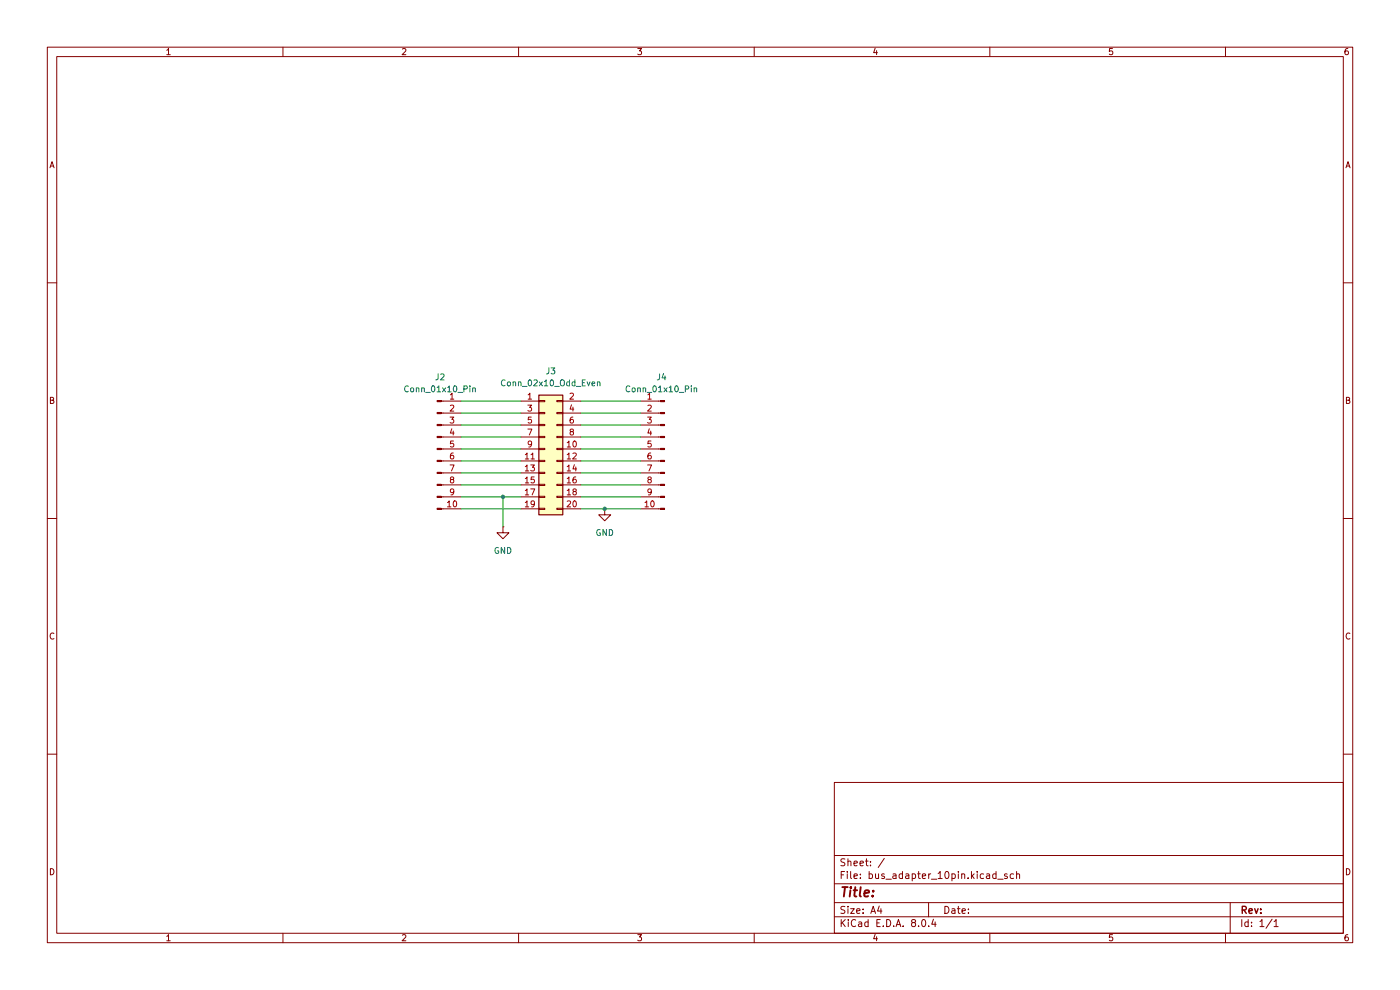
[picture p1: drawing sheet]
(kicad_sch
 (version 20231120)
 (generator "eeschema")
 (generator_version "8.0")
 (paper "A4")
 (lib_symbols
  (symbol "Connector:Conn_01x10_Pin"
   (pin_names
    (offset 1.016) hide) (exclude_from_sim no) (in_bom yes) (on_board yes)
   (property "Reference" "J" (at 0 12.7 0) (effects (font (size 1.27 1.27))))
   (property "Value" "Conn_01x10_Pin" (at 0 -15.24 0) (effects (font (size 1.27 1.27))))
   (property "Footprint" "" (at 0 0 0) (effects (font (size 1.27 1.27)) (hide yes)))
   (property "Datasheet" "~" (at 0 0 0) (effects (font (size 1.27 1.27)) (hide yes)))
   (property "Description" "Generic connector, single row, 01x10, script generated" (at 0 0 0) (effects (font (size 1.27 1.27)) (hide yes)))
   (property "ki_locked" "" (at 0 0 0) (effects (font (size 1.27 1.27))))
   (symbol "Conn_01x10_Pin_1_1"
    (polyline (pts (xy 1.27 -12.7) (xy 0.8636 -12.7)) (stroke (width 0.1524) (type default)) (fill (type none)))
    (polyline (pts (xy 1.27 -10.16) (xy 0.8636 -10.16)) (stroke (width 0.1524) (type default)) (fill (type none)))
    (polyline (pts (xy 1.27 -7.62) (xy 0.8636 -7.62)) (stroke (width 0.1524) (type default)) (fill (type none)))
    (polyline (pts (xy 1.27 -5.08) (xy 0.8636 -5.08)) (stroke (width 0.1524) (type default)) (fill (type none)))
    (polyline (pts (xy 1.27 -2.54) (xy 0.8636 -2.54)) (stroke (width 0.1524) (type default)) (fill (type none)))
    (polyline (pts (xy 1.27 0) (xy 0.8636 0)) (stroke (width 0.1524) (type default)) (fill (type none)))
    (polyline (pts (xy 1.27 2.54) (xy 0.8636 2.54)) (stroke (width 0.1524) (type default)) (fill (type none)))
    (polyline (pts (xy 1.27 5.08) (xy 0.8636 5.08)) (stroke (width 0.1524) (type default)) (fill (type none)))
    (polyline (pts (xy 1.27 7.62) (xy 0.8636 7.62)) (stroke (width 0.1524) (type default)) (fill (type none)))
    (polyline (pts (xy 1.27 10.16) (xy 0.8636 10.16)) (stroke (width 0.1524) (type default)) (fill (type none)))
    (rectangle (start 0.8636 -12.573) (end 0 -12.827) (stroke (width 0.1524) (type default)) (fill (type outline)))
    (rectangle (start 0.8636 -10.033) (end 0 -10.287) (stroke (width 0.1524) (type default)) (fill (type outline)))
    (rectangle (start 0.8636 -7.493) (end 0 -7.747) (stroke (width 0.1524) (type default)) (fill (type outline)))
    (rectangle (start 0.8636 -4.953) (end 0 -5.207) (stroke (width 0.1524) (type default)) (fill (type outline)))
    (rectangle (start 0.8636 -2.413) (end 0 -2.667) (stroke (width 0.1524) (type default)) (fill (type outline)))
    (rectangle (start 0.8636 0.127) (end 0 -0.127) (stroke (width 0.1524) (type default)) (fill (type outline)))
    (rectangle (start 0.8636 2.667) (end 0 2.413) (stroke (width 0.1524) (type default)) (fill (type outline)))
    (rectangle (start 0.8636 5.207) (end 0 4.953) (stroke (width 0.1524) (type default)) (fill (type outline)))
    (rectangle (start 0.8636 7.747) (end 0 7.493) (stroke (width 0.1524) (type default)) (fill (type outline)))
    (rectangle (start 0.8636 10.287) (end 0 10.033) (stroke (width 0.1524) (type default)) (fill (type outline)))
    (pin passive line (at 5.08 10.16 180) (length 3.81) (name "Pin_1" (effects (font (size 1.27 1.27)))) (number "1" (effects (font (size 1.27 1.27)))))
    (pin passive line (at 5.08 -12.7 180) (length 3.81) (name "Pin_10" (effects (font (size 1.27 1.27)))) (number "10" (effects (font (size 1.27 1.27)))))
    (pin passive line (at 5.08 7.62 180) (length 3.81) (name "Pin_2" (effects (font (size 1.27 1.27)))) (number "2" (effects (font (size 1.27 1.27)))))
    (pin passive line (at 5.08 5.08 180) (length 3.81) (name "Pin_3" (effects (font (size 1.27 1.27)))) (number "3" (effects (font (size 1.27 1.27)))))
    (pin passive line (at 5.08 2.54 180) (length 3.81) (name "Pin_4" (effects (font (size 1.27 1.27)))) (number "4" (effects (font (size 1.27 1.27)))))
    (pin passive line (at 5.08 0 180) (length 3.81) (name "Pin_5" (effects (font (size 1.27 1.27)))) (number "5" (effects (font (size 1.27 1.27)))))
    (pin passive line (at 5.08 -2.54 180) (length 3.81) (name "Pin_6" (effects (font (size 1.27 1.27)))) (number "6" (effects (font (size 1.27 1.27)))))
    (pin passive line (at 5.08 -5.08 180) (length 3.81) (name "Pin_7" (effects (font (size 1.27 1.27)))) (number "7" (effects (font (size 1.27 1.27)))))
    (pin passive line (at 5.08 -7.62 180) (length 3.81) (name "Pin_8" (effects (font (size 1.27 1.27)))) (number "8" (effects (font (size 1.27 1.27)))))
    (pin passive line (at 5.08 -10.16 180) (length 3.81) (name "Pin_9" (effects (font (size 1.27 1.27)))) (number "9" (effects (font (size 1.27 1.27)))))))
  (symbol "Connector_Generic:Conn_02x10_Odd_Even"
   (pin_names
    (offset 1.016) hide) (exclude_from_sim no) (in_bom yes) (on_board yes)
   (property "Reference" "J" (at 1.27 12.7 0) (effects (font (size 1.27 1.27))))
   (property "Value" "Conn_02x10_Odd_Even" (at 1.27 -15.24 0) (effects (font (size 1.27 1.27))))
   (property "Footprint" "" (at 0 0 0) (effects (font (size 1.27 1.27)) (hide yes)))
   (property "Datasheet" "~" (at 0 0 0) (effects (font (size 1.27 1.27)) (hide yes)))
   (property "Description" "Generic connector, double row, 02x10, odd/even pin numbering scheme (row 1 odd numbers, row 2 even numbers), script generated (kicad-library-utils/schlib/autogen/connector/)" (at 0 0 0) (effects (font (size 1.27 1.27)) (hide yes)))
   (symbol "Conn_02x10_Odd_Even_1_1"
    (rectangle (start -1.27 -12.573) (end 0 -12.827) (stroke (width 0.1524) (type default)) (fill (type none)))
    (rectangle (start -1.27 -10.033) (end 0 -10.287) (stroke (width 0.1524) (type default)) (fill (type none)))
    (rectangle (start -1.27 -7.493) (end 0 -7.747) (stroke (width 0.1524) (type default)) (fill (type none)))
    (rectangle (start -1.27 -4.953) (end 0 -5.207) (stroke (width 0.1524) (type default)) (fill (type none)))
    (rectangle (start -1.27 -2.413) (end 0 -2.667) (stroke (width 0.1524) (type default)) (fill (type none)))
    (rectangle (start -1.27 0.127) (end 0 -0.127) (stroke (width 0.1524) (type default)) (fill (type none)))
    (rectangle (start -1.27 2.667) (end 0 2.413) (stroke (width 0.1524) (type default)) (fill (type none)))
    (rectangle (start -1.27 5.207) (end 0 4.953) (stroke (width 0.1524) (type default)) (fill (type none)))
    (rectangle (start -1.27 7.747) (end 0 7.493) (stroke (width 0.1524) (type default)) (fill (type none)))
    (rectangle (start -1.27 10.287) (end 0 10.033) (stroke (width 0.1524) (type default)) (fill (type none)))
    (rectangle (start -1.27 11.43) (end 3.81 -13.97) (stroke (width 0.254) (type default)) (fill (type background)))
    (rectangle (start 3.81 -12.573) (end 2.54 -12.827) (stroke (width 0.1524) (type default)) (fill (type none)))
    (rectangle (start 3.81 -10.033) (end 2.54 -10.287) (stroke (width 0.1524) (type default)) (fill (type none)))
    (rectangle (start 3.81 -7.493) (end 2.54 -7.747) (stroke (width 0.1524) (type default)) (fill (type none)))
    (rectangle (start 3.81 -4.953) (end 2.54 -5.207) (stroke (width 0.1524) (type default)) (fill (type none)))
    (rectangle (start 3.81 -2.413) (end 2.54 -2.667) (stroke (width 0.1524) (type default)) (fill (type none)))
    (rectangle (start 3.81 0.127) (end 2.54 -0.127) (stroke (width 0.1524) (type default)) (fill (type none)))
    (rectangle (start 3.81 2.667) (end 2.54 2.413) (stroke (width 0.1524) (type default)) (fill (type none)))
    (rectangle (start 3.81 5.207) (end 2.54 4.953) (stroke (width 0.1524) (type default)) (fill (type none)))
    (rectangle (start 3.81 7.747) (end 2.54 7.493) (stroke (width 0.1524) (type default)) (fill (type none)))
    (rectangle (start 3.81 10.287) (end 2.54 10.033) (stroke (width 0.1524) (type default)) (fill (type none)))
    (pin passive line (at -5.08 10.16 0) (length 3.81) (name "Pin_1" (effects (font (size 1.27 1.27)))) (number "1" (effects (font (size 1.27 1.27)))))
    (pin passive line (at 7.62 0 180) (length 3.81) (name "Pin_10" (effects (font (size 1.27 1.27)))) (number "10" (effects (font (size 1.27 1.27)))))
    (pin passive line (at -5.08 -2.54 0) (length 3.81) (name "Pin_11" (effects (font (size 1.27 1.27)))) (number "11" (effects (font (size 1.27 1.27)))))
    (pin passive line (at 7.62 -2.54 180) (length 3.81) (name "Pin_12" (effects (font (size 1.27 1.27)))) (number "12" (effects (font (size 1.27 1.27)))))
    (pin passive line (at -5.08 -5.08 0) (length 3.81) (name "Pin_13" (effects (font (size 1.27 1.27)))) (number "13" (effects (font (size 1.27 1.27)))))
    (pin passive line (at 7.62 -5.08 180) (length 3.81) (name "Pin_14" (effects (font (size 1.27 1.27)))) (number "14" (effects (font (size 1.27 1.27)))))
    (pin passive line (at -5.08 -7.62 0) (length 3.81) (name "Pin_15" (effects (font (size 1.27 1.27)))) (number "15" (effects (font (size 1.27 1.27)))))
    (pin passive line (at 7.62 -7.62 180) (length 3.81) (name "Pin_16" (effects (font (size 1.27 1.27)))) (number "16" (effects (font (size 1.27 1.27)))))
    (pin passive line (at -5.08 -10.16 0) (length 3.81) (name "Pin_17" (effects (font (size 1.27 1.27)))) (number "17" (effects (font (size 1.27 1.27)))))
    (pin passive line (at 7.62 -10.16 180) (length 3.81) (name "Pin_18" (effects (font (size 1.27 1.27)))) (number "18" (effects (font (size 1.27 1.27)))))
    (pin passive line (at -5.08 -12.7 0) (length 3.81) (name "Pin_19" (effects (font (size 1.27 1.27)))) (number "19" (effects (font (size 1.27 1.27)))))
    (pin passive line (at 7.62 10.16 180) (length 3.81) (name "Pin_2" (effects (font (size 1.27 1.27)))) (number "2" (effects (font (size 1.27 1.27)))))
    (pin passive line (at 7.62 -12.7 180) (length 3.81) (name "Pin_20" (effects (font (size 1.27 1.27)))) (number "20" (effects (font (size 1.27 1.27)))))
    (pin passive line (at -5.08 7.62 0) (length 3.81) (name "Pin_3" (effects (font (size 1.27 1.27)))) (number "3" (effects (font (size 1.27 1.27)))))
    (pin passive line (at 7.62 7.62 180) (length 3.81) (name "Pin_4" (effects (font (size 1.27 1.27)))) (number "4" (effects (font (size 1.27 1.27)))))
    (pin passive line (at -5.08 5.08 0) (length 3.81) (name "Pin_5" (effects (font (size 1.27 1.27)))) (number "5" (effects (font (size 1.27 1.27)))))
    (pin passive line (at 7.62 5.08 180) (length 3.81) (name "Pin_6" (effects (font (size 1.27 1.27)))) (number "6" (effects (font (size 1.27 1.27)))))
    (pin passive line (at -5.08 2.54 0) (length 3.81) (name "Pin_7" (effects (font (size 1.27 1.27)))) (number "7" (effects (font (size 1.27 1.27)))))
    (pin passive line (at 7.62 2.54 180) (length 3.81) (name "Pin_8" (effects (font (size 1.27 1.27)))) (number "8" (effects (font (size 1.27 1.27)))))
    (pin passive line (at -5.08 0 0) (length 3.81) (name "Pin_9" (effects (font (size 1.27 1.27)))) (number "9" (effects (font (size 1.27 1.27)))))))
  (symbol "power:GND"
   (power)
   (pin_numbers hide)
   (pin_names
    (offset 0) hide) (exclude_from_sim no) (in_bom yes) (on_board yes)
   (property "Reference" "#PWR" (at 0 -6.35 0) (effects (font (size 1.27 1.27)) (hide yes)))
   (property "Value" "GND" (at 0 -3.81 0) (effects (font (size 1.27 1.27))))
   (property "Footprint" "" (at 0 0 0) (effects (font (size 1.27 1.27)) (hide yes)))
   (property "Datasheet" "" (at 0 0 0) (effects (font (size 1.27 1.27)) (hide yes)))
   (property "Description" "Power symbol creates a global label with name \"GND\" , ground" (at 0 0 0) (effects (font (size 1.27 1.27)) (hide yes)))
   (symbol "GND_0_1"
    (polyline (pts (xy 0 0) (xy 0 -1.27) (xy 1.27 -1.27) (xy 0 -2.54) (xy -1.27 -1.27) (xy 0 -1.27)) (stroke (width 0) (type default)) (fill (type none))))
   (symbol "GND_1_1"
    (pin power_in line (at 0 0 270) (length 0) (name "~" (effects (font (size 1.27 1.27)))) (number "1" (effects (font (size 1.27 1.27))))))))
 (junction
  (at 128.27 107.95)
  (diameter 0)
  (color 0 0 0 0))
 (junction
  (at 106.68 105.41)
  (diameter 0)
  (color 0 0 0 0))
 (wire
  (pts (xy 135.89 100.33) (xy 123.19 100.33))
  (stroke (width 0) (type default)))
 (wire
  (pts (xy 106.68 105.41) (xy 106.68 111.76))
  (stroke (width 0) (type default)))
 (wire
  (pts (xy 135.89 107.95) (xy 128.27 107.95))
  (stroke (width 0) (type default)))
 (wire
  (pts (xy 106.68 105.41) (xy 110.49 105.41))
  (stroke (width 0) (type default)))
 (wire
  (pts (xy 97.79 95.25) (xy 110.49 95.25))
  (stroke (width 0) (type default)))
 (wire
  (pts (xy 97.79 107.95) (xy 110.49 107.95))
  (stroke (width 0) (type default)))
 (wire
  (pts (xy 97.79 102.87) (xy 110.49 102.87))
  (stroke (width 0) (type default)))
 (wire
  (pts (xy 97.79 97.79) (xy 110.49 97.79))
  (stroke (width 0) (type default)))
 (wire
  (pts (xy 135.89 85.09) (xy 123.19 85.09))
  (stroke (width 0) (type default)))
 (wire
  (pts (xy 135.89 92.71) (xy 123.19 92.71))
  (stroke (width 0) (type default)))
 (wire
  (pts (xy 135.89 105.41) (xy 123.19 105.41))
  (stroke (width 0) (type default)))
 (wire
  (pts (xy 135.89 102.87) (xy 123.19 102.87))
  (stroke (width 0) (type default)))
 (wire
  (pts (xy 97.79 92.71) (xy 110.49 92.71))
  (stroke (width 0) (type default)))
 (wire
  (pts (xy 135.89 87.63) (xy 123.19 87.63))
  (stroke (width 0) (type default)))
 (wire
  (pts (xy 128.27 107.95) (xy 123.19 107.95))
  (stroke (width 0) (type default)))
 (wire
  (pts (xy 135.89 97.79) (xy 123.19 97.79))
  (stroke (width 0) (type default)))
 (wire
  (pts (xy 97.79 87.63) (xy 110.49 87.63))
  (stroke (width 0) (type default)))
 (wire
  (pts (xy 135.89 95.25) (xy 123.19 95.25))
  (stroke (width 0) (type default)))
 (wire
  (pts (xy 97.79 85.09) (xy 110.49 85.09))
  (stroke (width 0) (type default)))
 (wire
  (pts (xy 97.79 105.41) (xy 106.68 105.41))
  (stroke (width 0) (type default)))
 (wire
  (pts (xy 97.79 90.17) (xy 110.49 90.17))
  (stroke (width 0) (type default)))
 (wire
  (pts (xy 97.79 100.33) (xy 110.49 100.33))
  (stroke (width 0) (type default)))
 (wire
  (pts (xy 135.89 90.17) (xy 123.19 90.17))
  (stroke (width 0) (type default)))
 (symbol
  (lib_id "Connector:Conn_01x10_Pin")
  (at 140.97 95.25 0)
  (mirror y)
  (unit 1)
  (exclude_from_sim no)
  (in_bom yes)
  (on_board yes)
  (dnp no)
  (property "Reference" "J4" (at 140.335 80.01 0) (effects (font (size 1.27 1.27))))
  (property "Value" "Conn_01x10_Pin" (at 140.335 82.55 0) (effects (font (size 1.27 1.27))))
  (property "Footprint" "Connector_PinHeader_2.54mm:PinHeader_1x10_P2.54mm_Vertical" (at 140.97 95.25 0) (effects (font (size 1.27 1.27)) (hide yes)))
  (property "Datasheet" "~" (at 140.97 95.25 0) (effects (font (size 1.27 1.27)) (hide yes)))
  (property "Description" "Generic connector, single row, 01x10, script generated" (at 140.97 95.25 0) (effects (font (size 1.27 1.27)) (hide yes)))
  (pin "10")
  (pin "3")
  (pin "8")
  (pin "4")
  (pin "5")
  (pin "2")
  (pin "6")
  (pin "1")
  (pin "7")
  (pin "9"))
 (symbol
  (lib_id "Connector_Generic:Conn_02x10_Odd_Even")
  (at 115.57 95.25 0)
  (unit 1)
  (exclude_from_sim no)
  (in_bom yes)
  (on_board yes)
  (dnp no)
  (fields_autoplaced yes)
  (property "Reference" "J3" (at 116.84 78.74 0) (effects (font (size 1.27 1.27))))
  (property "Value" "Conn_02x10_Odd_Even" (at 116.84 81.28 0) (effects (font (size 1.27 1.27))))
  (property "Footprint" "Connector_PinHeader_1.27mm:PinHeader_2x10_P1.27mm_Vertical_SMD" (at 115.57 95.25 0) (effects (font (size 1.27 1.27)) (hide yes)))
  (property "Datasheet" "~" (at 115.57 95.25 0) (effects (font (size 1.27 1.27)) (hide yes)))
  (property "Description" "Generic connector, double row, 02x10, odd/even pin numbering scheme (row 1 odd numbers, row 2 even numbers), script generated (kicad-library-utils/schlib/autogen/connector/)" (at 115.57 95.25 0) (effects (font (size 1.27 1.27)) (hide yes)))
  (pin "5")
  (pin "3")
  (pin "19")
  (pin "14")
  (pin "1")
  (pin "10")
  (pin "11")
  (pin "7")
  (pin "12")
  (pin "13")
  (pin "16")
  (pin "17")
  (pin "4")
  (pin "20")
  (pin "9")
  (pin "18")
  (pin "2")
  (pin "8")
  (pin "6")
  (pin "15"))
 (symbol
  (lib_id "Connector:Conn_01x10_Pin")
  (at 92.71 95.25 0)
  (unit 1)
  (exclude_from_sim no)
  (in_bom yes)
  (on_board yes)
  (dnp no)
  (fields_autoplaced yes)
  (property "Reference" "J2" (at 93.345 80.01 0) (effects (font (size 1.27 1.27))))
  (property "Value" "Conn_01x10_Pin" (at 93.345 82.55 0) (effects (font (size 1.27 1.27))))
  (property "Footprint" "Connector_PinHeader_2.54mm:PinHeader_1x10_P2.54mm_Vertical" (at 92.71 95.25 0) (effects (font (size 1.27 1.27)) (hide yes)))
  (property "Datasheet" "~" (at 92.71 95.25 0) (effects (font (size 1.27 1.27)) (hide yes)))
  (property "Description" "Generic connector, single row, 01x10, script generated" (at 92.71 95.25 0) (effects (font (size 1.27 1.27)) (hide yes)))
  (pin "10")
  (pin "3")
  (pin "8")
  (pin "4")
  (pin "5")
  (pin "2")
  (pin "6")
  (pin "1")
  (pin "7")
  (pin "9"))
 (symbol
  (lib_id "power:GND")
  (at 106.68 111.76 0)
  (unit 1)
  (exclude_from_sim no)
  (in_bom yes)
  (on_board yes)
  (dnp no)
  (fields_autoplaced yes)
  (property "Reference" "#PWR02" (at 106.68 118.11 0) (effects (font (size 1.27 1.27)) (hide yes)))
  (property "Value" "GND" (at 106.68 116.84 0) (effects (font (size 1.27 1.27))))
  (property "Footprint" "" (at 106.68 111.76 0) (effects (font (size 1.27 1.27)) (hide yes)))
  (property "Datasheet" "" (at 106.68 111.76 0) (effects (font (size 1.27 1.27)) (hide yes)))
  (property "Description" "Power symbol creates a global label with name \"GND\" , ground" (at 106.68 111.76 0) (effects (font (size 1.27 1.27)) (hide yes)))
  (pin "1"))
 (symbol
  (lib_id "power:GND")
  (at 128.27 107.95 0)
  (unit 1)
  (exclude_from_sim no)
  (in_bom yes)
  (on_board yes)
  (dnp no)
  (fields_autoplaced yes)
  (property "Reference" "#PWR01" (at 128.27 114.3 0) (effects (font (size 1.27 1.27)) (hide yes)))
  (property "Value" "GND" (at 128.27 113.03 0) (effects (font (size 1.27 1.27))))
  (property "Footprint" "" (at 128.27 107.95 0) (effects (font (size 1.27 1.27)) (hide yes)))
  (property "Datasheet" "" (at 128.27 107.95 0) (effects (font (size 1.27 1.27)) (hide yes)))
  (property "Description" "Power symbol creates a global label with name \"GND\" , ground" (at 128.27 107.95 0) (effects (font (size 1.27 1.27)) (hide yes)))
  (pin "1"))
 (sheet_instances
  (path ""
   (page "1"))))
